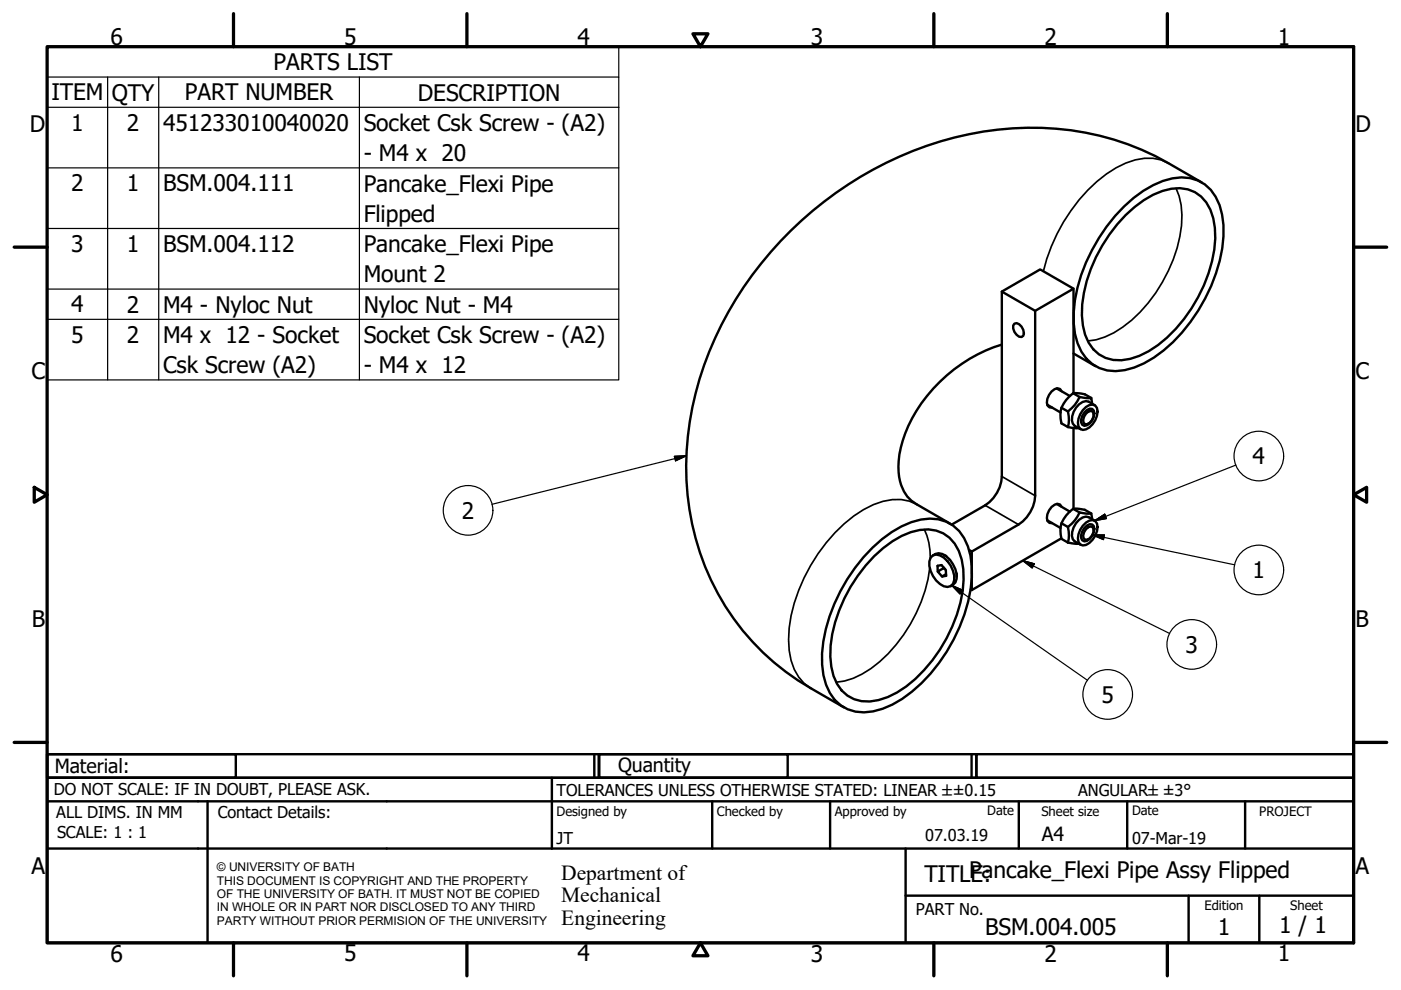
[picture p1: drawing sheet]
<svg xmlns="http://www.w3.org/2000/svg" width="297mm" height="210mm" viewBox="0 0 297 210" stroke-linecap="round" stroke-linejoin="round" font-family="sans-serif">
<!-- layer: Visible (ISO) -->
<g fill="none" stroke="#000" stroke-width=".51">
<path d="M254.8 38.7a79.9 79.9 0 0 0-15.6-8.1 64.2 64.2 0 0 0-45.6 1.4 77.5 77.5 0 0 0-45.3 48.4 58.7 58.7 0 0 0 3.9 45.4 51.8 51.8 0 0 0 19.7 20.1l7 4.1M238.3 43.8a19.2 19.2 0 0 1 12.2-6.2 8.1 8.1 0 0 1 8.1 5.9 22.7 22.7 0 0 1-.8 14.4 35.9 35.9 0 0 1-13.2 17.9 14.5 14.5 0 0 1-9.9 2.7 8.1 8.1 0 0 1-6.2-5.7 22.9 22.9 0 0 1 .7-14.5 38.2 38.2 0 0 1 9.1-14.5zM238.7 45.6a19.3 19.3 0 0 1 9.6-5.6 7.5 7.5 0 0 1 8.9 6.3 23.2 23.2 0 0 1-2 14.2 31 31 0 0 1-11.7 14 11.1 11.1 0 0 1-9.1 1.4 8.1 8.1 0 0 1-4.8-6.9 26.2 26.2 0 0 1 4.1-16.9l1.5-2.4 1.7-2.1zM212.4 61.8l8.1-4.7 7.1 4.1-8.1 4.7M212.4 73.1a32.5 32.5 0 0 0-21 20.3 14.4 14.4 0 0 0 .2 10.8l.7 1.1 .9 .8 8.2 4.9M215.1 68.6a1.6 1.6 0 0 1 1.9 1.3l.1 .7-.1 .6-.4 .3a1.97 1.97 0 0 1-1.5-2.9zM227.6 61.2v22.2M227.6 74.9l4.7 2.7M222 85.8l2.9 1.7M224 82.4l2.8 1.6M225 86.5l1.4 .7M225.1 82.9l-.4-.4a1.87 1.87 0 0 0-2.3 1.2 1.89 1.89 0 0 0 .1 2.7h.6"/>
<path d="M226.4 90.5l2.3 .3M227.5 83.4l1.4 .8M227.6 90.8v17.1M229.6 87a2.09 2.09 0 0 1 2.6-1 2.63 2.63 0 0 1 0 3.1 3.3 3.3 0 0 1-2.6 2.1 1.65 1.65 0 0 1-.9-2.4zM229.9 87.5l.6-.6 .6-.3 .5 .1a1.77 1.77 0 0 1 0 2.4 1.54 1.54 0 0 1-2.1 1 2.25 2.25 0 0 1 .4-2.6zM230.3 87.7l.5-.4 .5-.2 .4 .2a2 2 0 0 1-1.2 2.7l-.5-.1a1.52 1.52 0 0 1 .3-2.2zM230.8 89.8l-.2 .2M231.4 84.4a5.5 5.5 0 0 0-3.9-1 5.9 5.9 0 0 0-2.6 5.4l.1 1 1.4 .7M231.6 85.6l-.2-1.2h-1l-1.5-.2a7.6 7.6 0 0 1-2.5 3 6.5 6.5 0 0 1 0 3.3M231.9 87.7v.2M232.1 85.9l-1.3-.7a2.41 2.41 0 0 0-2.7 1.2 3.6 3.6 0 0 0-.6 3.4l.4 .5 1.2 .7M185 116.1a19.1 19.1 0 0 1 12.1-6.1 8.1 8.1 0 0 1 8.1 5.8 22.5 22.5 0 0 1-.7 14.5 35.9 35.9 0 0 1-13.2 17.9 14.5 14.5 0 0 1-9.9 2.7 8.1 8.1 0 0 1-6.3-5.7 22.5 22.5 0 0 1 .8-14.5 37.5 37.5 0 0 1 9.1-14.6z"/>
<path d="M185.3 117.9a19.3 19.3 0 0 1 9.7-5.5 7.5 7.5 0 0 1 8.9 6.2 23 23 0 0 1-2 14.3 30.8 30.8 0 0 1-11.7 13.9 11.1 11.1 0 0 1-9.1 1.4 8.1 8.1 0 0 1-4.8-6.8 25 25 0 0 1 2.7-14.5 34 34 0 0 1 6.3-9zM197.8 117.8a2.71 2.71 0 0 1 3.1 1.2 5 5 0 0 1 1.2 4.8 1.77 1.77 0 0 1-2.8 0 5.1 5.1 0 0 1-2-5.5zM197.8 117.8a2.05 2.05 0 0 1 2.8 .1 5.1 5.1 0 0 1 2 5.6l-1 .8M200.2 117.7l.4 .2M201.8 111.2l7.1-4.1a7.9 7.9 0 0 0 3.5-6.1v-39.2l7.1 4.1v39.2a7.9 7.9 0 0 1-3.6 6.1l-9.9 5.7-.5-.3M206 116.9v8.2l-.2-.1M222 110.3l2.9 1.6M224 106.8l2.8 1.7M225 114.1l-19 11M225 110.9l1.4 .8M225.1 107.4l-.4-.4a1.92 1.92 0 0 0-2.3 1.2 1.89 1.89 0 0 0 .1 2.7h.6M226.4 115l2.3 .3"/>
<path d="M227.5 107.9l1.4 .8M229.9 111.9l.6-.5 .6-.3 .5 .1a1.74 1.74 0 0 1 0 2.4 1.5 1.5 0 0 1-2.1 1 2.25 2.25 0 0 1 .4-2.7zM230.3 110.8l.7-.4 .6-.1a1.61 1.61 0 0 1 1 2.3 4 4 0 0 1-3 3 1.65 1.65 0 0 1-.9-2.3l.3-1zM230.3 112.2l.5-.4 .5-.2 .4 .2a1.98 1.98 0 0 1-1.2 2.6h-.5a1.52 1.52 0 0 1 .3-2.2zM230.8 114.3l-.2 .1M231.4 108.9a5.6 5.6 0 0 0-3.9-1 5.8 5.8 0 0 0-2.6 5.4l.1 1 1.4 .7M231.6 110.1l-.2-1.2h-1l-1.5-.2a7.6 7.6 0 0 1-2.5 3 6.5 6.5 0 0 1 0 3.3M231.9 112.2v.2M232.1 110.4l-1.3-.7a2.41 2.41 0 0 0-2.7 1.2 3.7 3.7 0 0 0-.6 3.4l.4 .5 1.2 .7M198.8 121.2v-1.2l.8-.2 .9 1.1 .1 1.2-.9 .1 .9-.5M200.1 120.5l-1.3 .7 .9 1M200.1 120.5l.3 .2"/>
<path d="M200.1 120.4v.1M202.8 121.6v.7"/>
</g>
<!-- layer: Visible Narrow (ISO) -->
<path d="M247.7 34.6a9.8 9.8 0 0 0-9 0 31.5 31.5 0 0 0-14.6 15l-2.2 5.3-.7 2.6M249.3 39.9a17.9 17.9 0 0 1 .3 12.7 31.4 31.4 0 0 1-13.4 18l-1.9 .9-1.9 .5-1.8 .3M194.4 106.9a9.9 9.9 0 0 0-9.2 .1 30.1 30.1 0 0 0-13.3 12.9 31.1 31.1 0 0 0-4.6 18 10.4 10.4 0 0 0 4.6 8M196 112.3a13.5 13.5 0 0 1 1.3 6.1M208.9 107.1l7 4.1M212.4 101l7.1 4.1M197.1 120.4a32.2 32.2 0 0 1-12.5 21.4 14.5 14.5 0 0 1-7.3 2.8" fill="none" stroke="#000" stroke-width=".36"/>
<!-- layer: Symbol (ISO) -->
<g fill="none" stroke="#000" stroke-width=".25">
<path d="M10 16.3v-6.4h121.2v6.4M10 16.3h121.2v6.4M10 16.3v64.3h121.2v-57.9M22.8 16.3v64.3M33.7 16.3v64.3M76.2 16.3v64.3M10 22.7h121.2M10 35.6h121.2M10 48.4h121.2M10 61.3h121.2M10 67.7h121.2M143 96.7l2.5-.1-2.3 1.1z"/>
<path d="M145.5 96.6l-41.2 10.3M262 98.6l-29.9 11.8M216.8 118.9l2.5 .6-.5 .9zM216.8 118.9l31.2 15.4M231.6 113.4h2.5l-.1 1zM231.6 113.4l30.2 6.4M232.1 110.4l2.1-1.4 .4 1zM201.8 124.1l2.3 1.1-.6 .8zM201.8 124.1l28.8 20.1"/>
<circle cx="266.9" cy="96.7" r="5.3"/>
<circle cx="99.2" cy="108.2" r="5.3"/>
<circle cx="252.7" cy="136.6" r="5.3"/>
<circle cx="266.9" cy="120.8" r="5.3"/>
<circle cx="234.9" cy="147.2" r="5.3"/>
</g>
<!-- layer: Border (ISO) -->
<g fill="none" stroke="#000" stroke-width=".7">
<path d="M10 9.9h277v190h-277zM49.5 2.9v7M99 2.9v7M146.9 7.2h3.2l-1.6 2.7zM198 2.9v7M247.5 2.9v7M3 52.4h7M287 52.4h7M7.3 103.3l2.7 1.6-2.7 1.6zM287 104.9l2.8-1.6v3.2zM3 157.4h7M287 157.4h7"/>
<path d="M49.5 199.9v7M99 199.9v7M148.5 199.9l1.6 2.7h-3.2zM198 199.9v7M247.5 199.9v7"/>
</g>
<!-- layer: Title (ISO) -->
<g fill="none" stroke="#000" stroke-width=".51">
<path d="M10 159.9h40v5h-40zM10 159.9h117v5h-117zM126 159.9v5M127 159.9h40v5h-40zM127 159.9h80v5h-80zM206 159.9v5M207 159.9h80v5h-80zM10 169.9v-5h277v5M10 169.9h277v30h-277zM10 179.9h277M44 169.9v30M117 164.9v15"/>
<path d="M151 169.9v10M176 169.9v10M192 179.9v20M216 169.9v10M239 169.9v10M264 169.9v10M192 189.9h95M252 189.9v10M267 189.9v10"/>
</g>
<!-- layer: Symbol (ISO) -->
<path d="M143.2 97.7l2.3-1.1zM143 96.7l2.5-.1-2.3 1.1zM216.8 118.9l2.5 .6zM216.8 118.9l2.5 .6-.5 .9zM231.6 113.4h2.5zM231.6 113.4h2.5l-.1 1zM232.1 110.4l2.1-1.4zM232.1 110.4l2.1-1.4 .4 1zM201.8 124.1l2.3 1.1zM201.8 124.1l2.3 1.1-.6 .8z" fill="#000" stroke="#000" stroke-width=".25"/>
<g font-size="4.8">
<text x="23.4" y="9.5">6</text>
<text x="72.9" y="9.5">5</text>
<text x="122.4" y="9.5">4</text>
<text x="171.9" y="9.5">3</text>
<text x="221.4" y="9.5">2</text>
<text x="270.9" y="9.5">1</text>
<text x="58" y="14.9">PARTS LIST</text>
<text x="10.9" y="21.3">ITEM</text>
<text x="23.7" y="21.3">QTY</text>
<text x="39.2" y="21.3">PART NUMBER</text>
<text x="88.6" y="21.3">DESCRIPTION</text>
<text x="6.3" y="27.9">D</text>
<text x="15.1" y="27.7">1</text>
<text x="26.9" y="27.7">2</text>
<text x="34.6" y="27.7">451233010040020</text>
<text x="77.1" y="27.8">Socket Csk Screw - (A2)</text>
<text x="287.4" y="27.9">D</text>
<text x="77.1" y="34.2">- M4 x 20</text>
<text x="15.1" y="40.6">2</text>
<text x="26.9" y="40.6">1</text>
<text x="34.6" y="40.6">BSM.004.111</text>
<text x="77.1" y="40.6">Pancake_Flexi Pipe</text>
<text x="77.1" y="47.1">Flipped</text>
<text x="15.1" y="53.4">3</text>
<text x="26.9" y="53.4">1</text>
<text x="34.6" y="53.4">BSM.004.112</text>
<text x="77.1" y="53.5">Pancake_Flexi Pipe</text>
<text x="77.1" y="59.9">Mount 2</text>
<text x="15.1" y="66.2">4</text>
<text x="26.9" y="66.3">2</text>
<text x="34.6" y="66.3">M4 - Nyloc Nut</text>
<text x="77.1" y="66.3">Nyloc Nut - M4</text>
<text x="15.1" y="72.7">5</text>
<text x="26.9" y="72.7">2</text>
<text x="34.6" y="72.7">M4 x 12 - Socket</text>
<text x="77.1" y="72.7">Socket Csk Screw - (A2)</text>
<text x="6.7" y="80.4">C</text>
<text x="34.6" y="79.2">Csk Screw (A2)</text>
<text x="77.1" y="79.2">- M4 x 12</text>
<text x="287.4" y="80.4">C</text>
<text x="265.6" y="98.4">4</text>
<text x="97.9" y="110">2</text>
<text x="265.6" y="122.6">1</text>
<text x="6.8" y="132.9">B</text>
<text x="287.4" y="132.9">B</text>
<text x="251.4" y="138.4">3</text>
<text x="233.5" y="149">5</text>
<text x="6.7" y="185.4">A</text>
<text x="287.4" y="185.4">A</text>
<text x="196" y="187">TITLPancake_Flexi Pipe Assy Flipped</text>
<text x="205.8" y="187">E:</text>
<text x="271.2" y="197.9">1 / 1</text>
<text x="23.4" y="203.9">6</text>
<text x="72.9" y="203.8">5</text>
<text x="122.4" y="203.8">4</text>
<text x="171.9" y="203.9">3</text>
<text x="208.9" y="198.2">BSM.004.005</text>
<text x="221.4" y="203.9">2</text>
<text x="258.2" y="198.2">1</text>
<text x="270.9" y="203.8">1</text>
</g>
<g font-size="4.6">
<text x="119" y="186.5">Department of</text>
<text x="119" y="191.3">Mechanical</text>
<text x="119" y="196">Engineering</text>
</g>
<g font-size="4.1">
<text x="11.6" y="163.9">Material:</text>
<text x="131" y="163.7">Quantity</text>
<text x="220.9" y="178.4">A4</text>
</g>
<g font-size="3.5">
<text x="11.4" y="168.5">DO NOT SCALE: IF IN DOUBT, PLEASE ASK.</text>
<text x="11.9" y="173.5">ALL DIMS. IN MM</text>
<text x="46.2" y="173.5">Contact Details:</text>
<text x="118" y="168.8">TOLERANCES UNLESS OTHERWISE STATED: LINEAR ±±0.15</text>
<text x="228.6" y="168.8">ANGULAR±±3°</text>
<text x="12.1" y="177.6">SCALE: 1 : 1</text>
<text x="118" y="178.9">JT</text>
<text x="196.2" y="178.3">07.03.19</text>
<text x="240" y="178.9">07-Mar-19</text>
<text x="194.2" y="194.1">PART No.</text>
</g>
<g font-size="2.8">
<text x="118" y="173">Designed by</text>
<text x="152" y="173">Checked by</text>
<text x="177" y="173">Approved by</text>
<text x="209.3" y="172.9">Date</text>
<text x="220.8" y="173">Sheet size</text>
<text x="240" y="172.9">Date</text>
<text x="267" y="172.9">PROJECT</text>
<text x="255.4" y="193">Edition</text>
<text x="273.6" y="193">Sheet</text>
</g>
<g font-size="2.5">
<text x="46" y="184.7">© UNIVERSITY OF BATH</text>
<text x="46" y="187.6">THIS DOCUMENT IS COPYRIGHT AND THE PROPERTY</text>
<text x="46" y="190.4">OF THE UNIVERSITY OF BATH. IT MUST NOT BE COPIED</text>
<text x="46" y="193.2">IN WHOLE OR IN PART NOR DISCLOSED TO ANY THIRD</text>
<text x="46" y="196.1">PARTY WITHOUT PRIOR PERMISION OF THE UNIVERSITY</text>
</g>
</svg>
